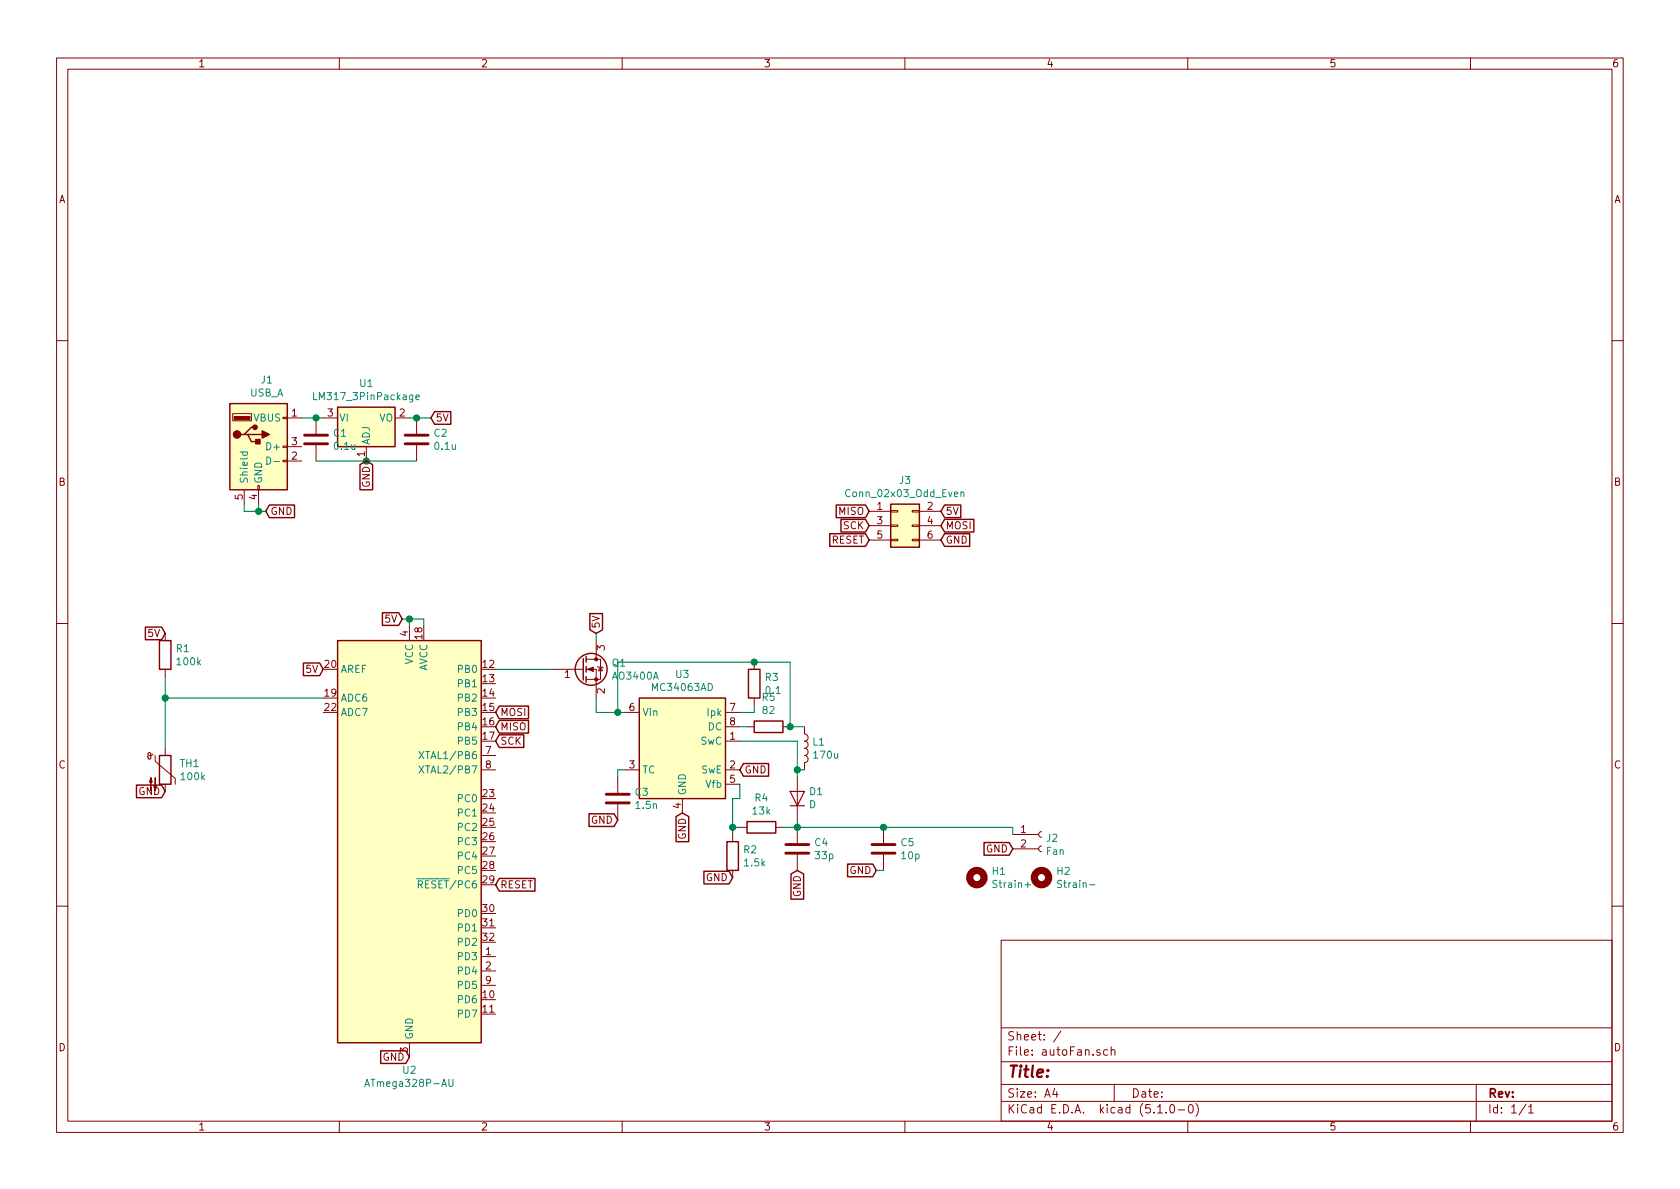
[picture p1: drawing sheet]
EESchema Schematic File Version 4
LIBS:autoFan-cache
EELAYER 29 0
EELAYER END
$Descr A4 11693 8268
encoding utf-8
Sheet 1 1
Title ""
Date ""
Rev ""
Comp ""
Comment1 ""
Comment2 ""
Comment3 ""
Comment4 ""
$EndDescr
$Comp
L Regulator_Switching:MC34063AD U3
U 1 1
P 4750 5150
F 0 "U3" H 4750 5617 50  0000 C CNN
F 1 "MC34063AD" H 4750 5526 50  0000 C CNN
F 2 "Package_SO:SOIC-8_3.9x4.9mm_P1.27mm" H 4800 4700 50  0001 L CNN
F 3 "http://www.onsemi.com/pub_link/Collateral/MC34063A-D.PDF" H 5250 5050 50  0001 C CNN
	1    4750 5150
	1    0    0    -1  
$EndComp
$Comp
L Mechanical:MountingHole H2
U 1 1
P 7250 6100
F 0 "H2" H 7350 6146 50  0000 L CNN
F 1 "Strain-" H 7350 6055 50  0000 L CNN
F 2 "MountingHole:MountingHole_2.1mm" H 7250 6100 50  0001 C CNN
F 3 "~" H 7250 6100 50  0001 C CNN
	1    7250 6100
	1    0    0    -1  
$EndComp
$Comp
L Mechanical:MountingHole H1
U 1 1
P 6800 6100
F 0 "H1" H 6900 6146 50  0000 L CNN
F 1 "Strain+" H 6900 6055 50  0000 L CNN
F 2 "MountingHole:MountingHole_2.1mm" H 6800 6100 50  0001 C CNN
F 3 "~" H 6800 6100 50  0001 C CNN
	1    6800 6100
	1    0    0    -1  
$EndComp
$Comp
L Connector:Conn_01x02_Female J2
U 1 1
P 7250 5800
F 0 "J2" H 7278 5776 50  0000 L CNN
F 1 "Fan" H 7278 5685 50  0000 L CNN
F 2 "Connector_PinSocket_2.54mm:PinSocket_1x02_P2.54mm_Vertical" H 7250 5800 50  0001 C CNN
F 3 "~" H 7250 5800 50  0001 C CNN
	1    7250 5800
	1    0    0    -1  
$EndComp
Text GLabel 7050 5900 0    50   Input ~ 6
GND
$Comp
L Connector:USB_A J1
U 1 1
P 1800 3100
F 0 "J1" H 1857 3567 50  0000 C CNN
F 1 "USB_A" H 1857 3476 50  0000 C CNN
F 2 "Connector_USB:USB_A_PCBEDGE" H 1950 3050 50  0001 C CNN
F 3 " ~" H 1950 3050 50  0001 C CNN
	1    1800 3100
	1    0    0    -1  
$EndComp
$Comp
L Device:Thermistor_NTC TH1
U 1 1
P 1150 5350
F 0 "TH1" H 1248 5396 50  0000 L CNN
F 1 "100k" H 1248 5305 50  0000 L CNN
F 2 "Inductor_THT:L_Axial_L5.3mm_D2.2mm_P2.54mm_Vertical_Vishay_IM-1" H 1150 5400 50  0001 C CNN
F 3 "~" H 1150 5400 50  0001 C CNN
	1    1150 5350
	1    0    0    -1  
$EndComp
$Comp
L Device:R R1
U 1 1
P 1150 4550
F 0 "R1" H 1220 4596 50  0000 L CNN
F 1 "100k" H 1220 4505 50  0000 L CNN
F 2 "Resistor_SMD:R_0402_1005Metric" V 1080 4550 50  0001 C CNN
F 3 "~" H 1150 4550 50  0001 C CNN
	1    1150 4550
	1    0    0    -1  
$EndComp
Text GLabel 3000 2900 2    50   Input ~ 6
5V
Text GLabel 1850 3550 2    50   Input ~ 6
GND
Wire Wire Line
	1850 3550 1800 3550
Wire Wire Line
	1700 3550 1700 3500
Wire Wire Line
	1800 3500 1800 3550
Connection ~ 1800 3550
Wire Wire Line
	1800 3550 1700 3550
Text GLabel 1150 5500 0    50   Input ~ 6
GND
Text GLabel 1150 4400 0    50   Input ~ 6
5V
$Comp
L Regulator_Linear:LM317_3PinPackage U1
U 1 1
P 2550 2900
F 0 "U1" H 2550 3142 50  0000 C CNN
F 1 "LM317_3PinPackage" H 2550 3051 50  0000 C CNN
F 2 "Package_TO_SOT_SMD:TO-252-2" H 2550 3150 50  0001 C CIN
F 3 "http://www.ti.com/lit/ds/symlink/lm317.pdf" H 2550 2900 50  0001 C CNN
	1    2550 2900
	1    0    0    -1  
$EndComp
$Comp
L Device:C C2
U 1 1
P 2900 3050
F 0 "C2" H 3015 3096 50  0000 L CNN
F 1 "0.1u" H 3015 3005 50  0000 L CNN
F 2 "Capacitor_SMD:C_0402_1005Metric" H 2938 2900 50  0001 C CNN
F 3 "~" H 2900 3050 50  0001 C CNN
	1    2900 3050
	1    0    0    -1  
$EndComp
$Comp
L Device:C C1
U 1 1
P 2200 3050
F 0 "C1" H 2315 3096 50  0000 L CNN
F 1 "0.1u" H 2315 3005 50  0000 L CNN
F 2 "Capacitor_SMD:C_0402_1005Metric" H 2238 2900 50  0001 C CNN
F 3 "~" H 2200 3050 50  0001 C CNN
	1    2200 3050
	1    0    0    -1  
$EndComp
Wire Wire Line
	2250 2900 2200 2900
Connection ~ 2200 2900
Wire Wire Line
	2200 2900 2100 2900
Wire Wire Line
	2200 3200 2550 3200
Connection ~ 2550 3200
Wire Wire Line
	2550 3200 2900 3200
Wire Wire Line
	2850 2900 2900 2900
Connection ~ 2900 2900
Wire Wire Line
	2900 2900 3000 2900
Text GLabel 2550 3200 3    50   Input ~ 6
GND
$Comp
L Device:Q_NMOS_GSD Q1
U 1 1
P 4050 4650
F 0 "Q1" H 4256 4696 50  0000 L CNN
F 1 "AO3400A" H 4256 4605 50  0000 L CNN
F 2 "Package_TO_SOT_SMD:SOT-23" H 4250 4750 50  0001 C CNN
F 3 "~" H 4050 4650 50  0001 C CNN
	1    4050 4650
	1    0    0    -1  
$EndComp
Text GLabel 4750 5650 3    50   Input ~ 6
GND
Text GLabel 4150 4400 1    50   Input ~ 6
5V
Wire Wire Line
	4150 4400 4150 4450
Wire Wire Line
	4150 4850 4150 4950
Wire Wire Line
	4150 4950 4300 4950
$Comp
L Device:R R3
U 1 1
P 5250 4750
F 0 "R3" H 5320 4796 50  0000 L CNN
F 1 "0.1" H 5320 4705 50  0000 L CNN
F 2 "Resistor_SMD:R_1206_3216Metric" V 5180 4750 50  0001 C CNN
F 3 "~" H 5250 4750 50  0001 C CNN
	1    5250 4750
	1    0    0    -1  
$EndComp
Wire Wire Line
	5250 4600 4300 4600
Wire Wire Line
	4300 4600 4300 4950
Connection ~ 4300 4950
Wire Wire Line
	4300 4950 4350 4950
Wire Wire Line
	5250 4900 5250 4950
Wire Wire Line
	5250 4950 5150 4950
$Comp
L Device:R R5
U 1 1
P 5350 5050
F 0 "R5" V 5143 5050 50  0000 C CNN
F 1 "82" V 5234 5050 50  0000 C CNN
F 2 "Resistor_SMD:R_0603_1608Metric" V 5280 5050 50  0001 C CNN
F 3 "~" H 5350 5050 50  0001 C CNN
	1    5350 5050
	0    1    1    0   
$EndComp
Wire Wire Line
	5150 5050 5200 5050
Wire Wire Line
	5500 5050 5500 4600
Wire Wire Line
	5500 4600 5250 4600
Connection ~ 5250 4600
$Comp
L Device:L L1
U 1 1
P 5600 5200
F 0 "L1" H 5652 5246 50  0000 L CNN
F 1 "170u" H 5652 5155 50  0000 L CNN
F 2 "Inductor_SMD:L_Bourns_SRR1210A" H 5600 5200 50  0001 C CNN
F 3 "~" H 5600 5200 50  0001 C CNN
	1    5600 5200
	1    0    0    -1  
$EndComp
Wire Wire Line
	5600 5050 5500 5050
Connection ~ 5500 5050
Wire Wire Line
	5600 5350 5550 5350
Wire Wire Line
	5550 5350 5550 5150
Wire Wire Line
	5550 5150 5150 5150
Text GLabel 5150 5350 2    50   Input ~ 6
GND
$Comp
L Device:D D1
U 1 1
P 5550 5550
F 0 "D1" V 5596 5471 50  0000 R CNN
F 1 "D" V 5505 5471 50  0000 R CNN
F 2 "Diode_SMD:D_SMA" H 5550 5550 50  0001 C CNN
F 3 "~" H 5550 5550 50  0001 C CNN
	1    5550 5550
	0    -1   -1   0   
$EndComp
Wire Wire Line
	5550 5400 5550 5350
Connection ~ 5550 5350
$Comp
L Device:C C4
U 1 1
P 5550 5900
F 0 "C4" H 5665 5946 50  0000 L CNN
F 1 "33p" H 5665 5855 50  0000 L CNN
F 2 "Capacitor_SMD:C_0402_1005Metric" H 5588 5750 50  0001 C CNN
F 3 "~" H 5550 5900 50  0001 C CNN
	1    5550 5900
	1    0    0    -1  
$EndComp
Text GLabel 5550 6050 3    50   Input ~ 6
GND
Wire Wire Line
	5550 5750 5550 5700
$Comp
L Device:R R4
U 1 1
P 5300 5750
F 0 "R4" V 5093 5750 50  0000 C CNN
F 1 "13k" V 5184 5750 50  0000 C CNN
F 2 "Resistor_SMD:R_0603_1608Metric" V 5230 5750 50  0001 C CNN
F 3 "~" H 5300 5750 50  0001 C CNN
	1    5300 5750
	0    1    1    0   
$EndComp
$Comp
L Device:R R2
U 1 1
P 5100 5950
F 0 "R2" H 5170 5996 50  0000 L CNN
F 1 "1.5k" H 5170 5905 50  0000 L CNN
F 2 "Resistor_SMD:R_0402_1005Metric" V 5030 5950 50  0001 C CNN
F 3 "~" H 5100 5950 50  0001 C CNN
	1    5100 5950
	1    0    0    -1  
$EndComp
Text GLabel 5100 6100 0    50   Input ~ 6
GND
Wire Wire Line
	5450 5750 5550 5750
Connection ~ 5550 5750
Wire Wire Line
	5150 5750 5100 5750
Wire Wire Line
	5100 5750 5100 5800
Wire Wire Line
	5150 5450 5150 5550
Wire Wire Line
	5150 5550 5100 5550
Wire Wire Line
	5100 5550 5100 5750
Connection ~ 5100 5750
$Comp
L Device:C C3
U 1 1
P 4300 5550
F 0 "C3" H 4415 5596 50  0000 L CNN
F 1 "1.5n" H 4415 5505 50  0000 L CNN
F 2 "Capacitor_SMD:C_0402_1005Metric" H 4338 5400 50  0001 C CNN
F 3 "~" H 4300 5550 50  0001 C CNN
	1    4300 5550
	1    0    0    -1  
$EndComp
Text GLabel 4300 5700 0    50   Input ~ 6
GND
Wire Wire Line
	4300 5400 4300 5350
Wire Wire Line
	4300 5350 4350 5350
$Comp
L Device:C C5
U 1 1
P 6150 5900
F 0 "C5" H 6265 5946 50  0000 L CNN
F 1 "10p" H 6265 5855 50  0000 L CNN
F 2 "Capacitor_SMD:C_0402_1005Metric" H 6188 5750 50  0001 C CNN
F 3 "~" H 6150 5900 50  0001 C CNN
	1    6150 5900
	1    0    0    -1  
$EndComp
Text GLabel 6100 6050 0    50   Input ~ 6
GND
Wire Wire Line
	6100 6050 6150 6050
Wire Wire Line
	7050 5800 7050 5750
Wire Wire Line
	7050 5750 6150 5750
Connection ~ 6150 5750
$Comp
L MCU_Microchip_ATmega:ATmega328P-AU U2
U 1 1
P 2850 5850
F 0 "U2" H 2850 4261 50  0000 C CNN
F 1 "ATmega328P-AU" H 2850 4170 50  0000 C CNN
F 2 "Package_QFP:TQFP-32_7x7mm_P0.8mm" H 2850 5850 50  0001 C CIN
F 3 "http://ww1.microchip.com/downloads/en/DeviceDoc/ATmega328_P%20AVR%20MCU%20with%20picoPower%20Technology%20Data%20Sheet%2040001984A.pdf" H 2850 5850 50  0001 C CNN
	1    2850 5850
	1    0    0    -1  
$EndComp
Wire Wire Line
	1150 4700 1150 4850
Text GLabel 2250 4650 0    50   Input ~ 6
5V
Wire Wire Line
	2250 4850 1150 4850
Connection ~ 1150 4850
Wire Wire Line
	1150 4850 1150 5200
Wire Wire Line
	3450 4650 3850 4650
Text GLabel 2800 4300 0    50   Input ~ 6
5V
Wire Wire Line
	2800 4300 2850 4300
Wire Wire Line
	2950 4300 2950 4350
Wire Wire Line
	2850 4350 2850 4300
Connection ~ 2850 4300
Wire Wire Line
	2850 4300 2950 4300
Text GLabel 2850 7350 0    50   Input ~ 6
GND
$Comp
L Connector_Generic:Conn_02x03_Odd_Even J3
U 1 1
P 6250 3650
F 0 "J3" H 6300 3967 50  0000 C CNN
F 1 "Conn_02x03_Odd_Even" H 6300 3876 50  0000 C CNN
F 2 "Connector_PinHeader_2.54mm:PinHeader_2x03_P2.54mm_Vertical" H 6250 3650 50  0001 C CNN
F 3 "~" H 6250 3650 50  0001 C CNN
	1    6250 3650
	1    0    0    -1  
$EndComp
Text GLabel 6050 3550 0    50   Input ~ 6
MISO
Text GLabel 6550 3550 2    50   Input ~ 6
5V
Text GLabel 6050 3650 0    50   Input ~ 6
SCK
Text GLabel 6550 3650 2    50   Input ~ 6
MOSI
Text GLabel 6050 3750 0    50   Input ~ 6
RESET
Text GLabel 6550 3750 2    50   Input ~ 6
GND
Text GLabel 3450 5050 2    50   Input ~ 6
MISO
Text GLabel 3450 5150 2    50   Input ~ 6
SCK
Text GLabel 3450 6150 2    50   Input ~ 6
RESET
Text GLabel 3450 4950 2    50   Input ~ 6
MOSI
Wire Wire Line
	5550 5750 6150 5750
$EndSCHEMATC
